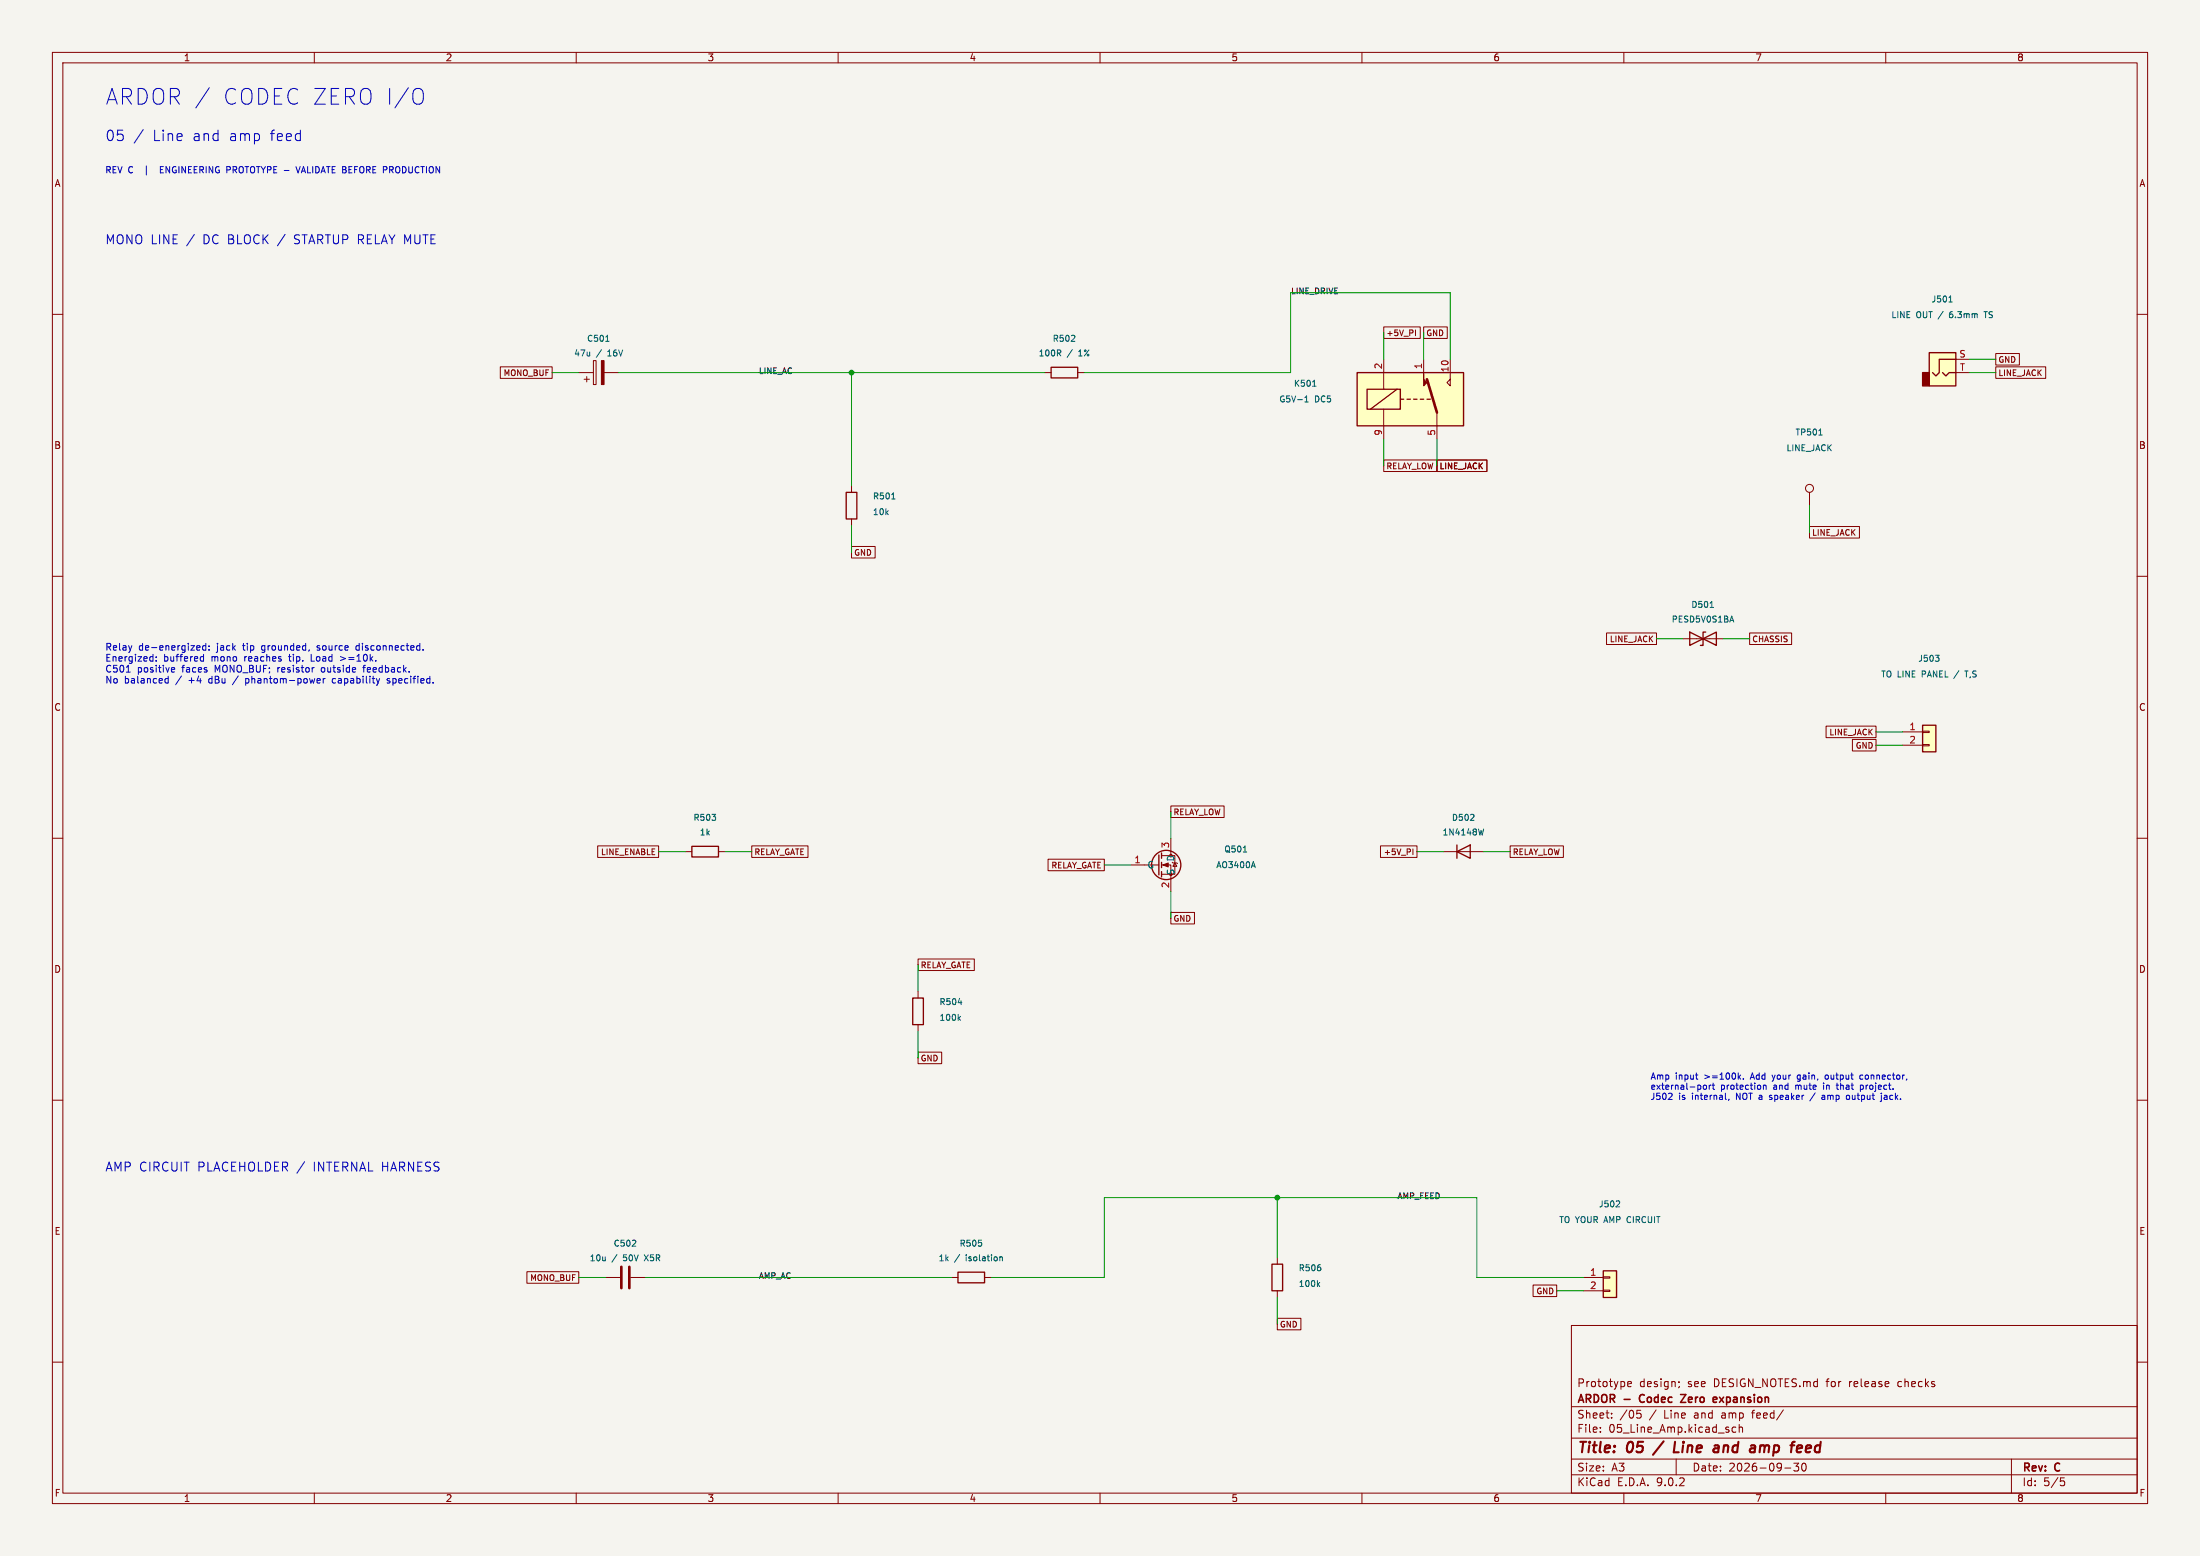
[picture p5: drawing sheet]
(kicad_sch (version 20250114) (generator "eeschema") (paper "A3") (title_block (title "05 / Line and amp feed") (date "2026-09-30") (rev "C") (company "ARDOR - Codec Zero expansion") (comment 1 "Prototype design; see DESIGN_NOTES.md for release checks")) (lib_symbols (symbol "Ardor:AO3400A" (property "Reference" "Q" (at 5.08 1.905 0) (effects (font (size 1.27 1.27)) (justify left))) (property "Value" "AO3400A" (at 5.08 0 0) (effects (font (size 1.27 1.27)) (justify left))) (property "Footprint" "Package_TO_SOT_SMD:SOT-23" (at 5.08 -1.905 0) (effects (font (size 1.27 1.27) (italic yes)) (justify left) (hide yes))) (property "Datasheet" "https://www.aosmd.com/res/data_sheets/AO3400A.pdf" (at 5.08 -3.81 0) (effects (font (size 1.27 1.27)) (justify left) (hide yes))) (property "Description" "30 V N-channel MOSFET; RDS(on) max 48 mOhm at VGS=2.5 V; SOT-23 G1 S2 D3" (at 0 0 0) (effects (font (size 1.27 1.27)) (hide yes))) (property "ki_keywords" "N-Channel Switching MOSFET" (at 0 0 0) (effects (font (size 1.27 1.27)) (hide yes))) (property "ki_fp_filters" "SOT?23*" (at 0 0 0) (effects (font (size 1.27 1.27)) (hide yes))) (symbol "AO3400A_0_1" (polyline (pts (xy 0.254 1.905) (xy 0.254 -1.905)) (stroke (width 0.254) (type default)) (fill (type none))) (polyline (pts (xy 0.254 0) (xy -2.54 0)) (stroke (width 0) (type default)) (fill (type none))) (polyline (pts (xy 0.762 2.286) (xy 0.762 1.27)) (stroke (width 0.254) (type default)) (fill (type none))) (polyline (pts (xy 0.762 0.508) (xy 0.762 -0.508)) (stroke (width 0.254) (type default)) (fill (type none))) (polyline (pts (xy 0.762 -1.27) (xy 0.762 -2.286)) (stroke (width 0.254) (type default)) (fill (type none))) (polyline (pts (xy 0.762 -1.778) (xy 3.302 -1.778) (xy 3.302 1.778) (xy 0.762 1.778)) (stroke (width 0) (type default)) (fill (type none))) (polyline (pts (xy 1.016 0) (xy 2.032 0.381) (xy 2.032 -0.381) (xy 1.016 0)) (stroke (width 0) (type default)) (fill (type outline))) (circle (center 1.651 0) (radius 2.794) (stroke (width 0.254) (type default)) (fill (type none))) (polyline (pts (xy 2.54 2.54) (xy 2.54 1.778)) (stroke (width 0) (type default)) (fill (type none))) (circle (center 2.54 1.778) (radius 0.254) (stroke (width 0) (type default)) (fill (type outline))) (circle (center 2.54 -1.778) (radius 0.254) (stroke (width 0) (type default)) (fill (type outline))) (polyline (pts (xy 2.54 -2.54) (xy 2.54 0) (xy 0.762 0)) (stroke (width 0) (type default)) (fill (type none))) (polyline (pts (xy 2.794 0.508) (xy 2.921 0.381) (xy 3.683 0.381) (xy 3.81 0.254)) (stroke (width 0) (type default)) (fill (type none))) (polyline (pts (xy 3.302 0.381) (xy 2.921 -0.254) (xy 3.683 -0.254) (xy 3.302 0.381)) (stroke (width 0) (type default)) (fill (type none)))) (symbol "AO3400A_1_1" (pin input line (at -5.08 0 0) (length 2.54) (name "G" (effects (font (size 1.27 1.27)))) (number "1" (effects (font (size 1.27 1.27))))) (pin passive line (at 2.54 5.08 270) (length 2.54) (name "D" (effects (font (size 1.27 1.27)))) (number "3" (effects (font (size 1.27 1.27))))) (pin passive line (at 2.54 -5.08 90) (length 2.54) (name "S" (effects (font (size 1.27 1.27)))) (number "2" (effects (font (size 1.27 1.27)))))))(symbol "Ardor:AudioJack2" (exclude_from_sim no) (in_bom yes) (on_board yes) (property "Reference" "J" (at 0 8.89 0) (effects (font (size 1.27 1.27)))) (property "Value" "AudioJack2" (at 0 6.35 0) (effects (font (size 1.27 1.27)))) (property "Footprint" "" (at 0 0 0) (effects (font (size 1.27 1.27)) (hide yes))) (property "Datasheet" "~" (at 0 0 0) (effects (font (size 1.27 1.27)) (hide yes))) (property "Description" "Audio Jack, 2 Poles (Mono / TS)" (at 0 0 0) (effects (font (size 1.27 1.27)) (hide yes))) (property "ki_keywords" "audio jack receptacle mono phone headphone TS connector" (at 0 0 0) (effects (font (size 1.27 1.27)) (hide yes))) (property "ki_fp_filters" "Jack*" (at 0 0 0) (effects (font (size 1.27 1.27)) (hide yes))) (symbol "AudioJack2_0_1" (rectangle (start -3.81 0) (end -2.54 -2.54) (stroke (width 0.254) (type default)) (fill (type outline))) (rectangle (start -2.54 3.81) (end 2.54 -2.54) (stroke (width 0.254) (type default)) (fill (type background))) (polyline (pts (xy 0 0) (xy 0.635 -0.635) (xy 1.27 0) (xy 2.54 0)) (stroke (width 0.254) (type default)) (fill (type none))) (polyline (pts (xy 2.54 2.54) (xy -0.635 2.54) (xy -0.635 0) (xy -1.27 -0.635) (xy -1.905 0)) (stroke (width 0.254) (type default)) (fill (type none)))) (symbol "AudioJack2_1_1" (pin passive line (at 5.08 2.54 180) (length 2.54) (name "~" (effects (font (size 1.27 1.27)))) (number "S" (effects (font (size 1.27 1.27))))) (pin passive line (at 5.08 0 180) (length 2.54) (name "~" (effects (font (size 1.27 1.27)))) (number "T" (effects (font (size 1.27 1.27)))))) (embedded_fonts no))(symbol "Ardor:C" (pin_numbers (hide yes)) (pin_names (offset 0.254)) (exclude_from_sim no) (in_bom yes) (on_board yes) (property "Reference" "C" (at 0.635 2.54 0) (effects (font (size 1.27 1.27)) (justify left))) (property "Value" "C" (at 0.635 -2.54 0) (effects (font (size 1.27 1.27)) (justify left))) (property "Footprint" "" (at 0.9652 -3.81 0) (effects (font (size 1.27 1.27)) (hide yes))) (property "Datasheet" "~" (at 0 0 0) (effects (font (size 1.27 1.27)) (hide yes))) (property "Description" "Unpolarized capacitor" (at 0 0 0) (effects (font (size 1.27 1.27)) (hide yes))) (property "ki_keywords" "cap capacitor" (at 0 0 0) (effects (font (size 1.27 1.27)) (hide yes))) (property "ki_fp_filters" "C_*" (at 0 0 0) (effects (font (size 1.27 1.27)) (hide yes))) (symbol "C_0_1" (polyline (pts (xy -2.032 0.762) (xy 2.032 0.762)) (stroke (width 0.508) (type default)) (fill (type none))) (polyline (pts (xy -2.032 -0.762) (xy 2.032 -0.762)) (stroke (width 0.508) (type default)) (fill (type none)))) (symbol "C_1_1" (pin passive line (at 0 3.81 270) (length 2.794) (name "~" (effects (font (size 1.27 1.27)))) (number "1" (effects (font (size 1.27 1.27))))) (pin passive line (at 0 -3.81 90) (length 2.794) (name "~" (effects (font (size 1.27 1.27)))) (number "2" (effects (font (size 1.27 1.27)))))) (embedded_fonts no))(symbol "Ardor:C_Polarized" (pin_numbers (hide yes)) (pin_names (offset 0.254)) (exclude_from_sim no) (in_bom yes) (on_board yes) (property "Reference" "C" (at 0.635 2.54 0) (effects (font (size 1.27 1.27)) (justify left))) (property "Value" "C_Polarized" (at 0.635 -2.54 0) (effects (font (size 1.27 1.27)) (justify left))) (property "Footprint" "" (at 0.9652 -3.81 0) (effects (font (size 1.27 1.27)) (hide yes))) (property "Datasheet" "~" (at 0 0 0) (effects (font (size 1.27 1.27)) (hide yes))) (property "Description" "Polarized capacitor" (at 0 0 0) (effects (font (size 1.27 1.27)) (hide yes))) (property "ki_keywords" "cap capacitor" (at 0 0 0) (effects (font (size 1.27 1.27)) (hide yes))) (property "ki_fp_filters" "CP_*" (at 0 0 0) (effects (font (size 1.27 1.27)) (hide yes))) (symbol "C_Polarized_0_1" (rectangle (start -2.286 0.508) (end 2.286 1.016) (stroke (width 0) (type default)) (fill (type none))) (polyline (pts (xy -1.778 2.286) (xy -0.762 2.286)) (stroke (width 0) (type default)) (fill (type none))) (polyline (pts (xy -1.27 2.794) (xy -1.27 1.778)) (stroke (width 0) (type default)) (fill (type none))) (rectangle (start 2.286 -0.508) (end -2.286 -1.016) (stroke (width 0) (type default)) (fill (type outline)))) (symbol "C_Polarized_1_1" (pin passive line (at 0 3.81 270) (length 2.794) (name "~" (effects (font (size 1.27 1.27)))) (number "1" (effects (font (size 1.27 1.27))))) (pin passive line (at 0 -3.81 90) (length 2.794) (name "~" (effects (font (size 1.27 1.27)))) (number "2" (effects (font (size 1.27 1.27)))))) (embedded_fonts no))(symbol "Ardor:Conn_01x02" (pin_names (offset 1.016) (hide yes)) (exclude_from_sim no) (in_bom yes) (on_board yes) (property "Reference" "J" (at 0 2.54 0) (effects (font (size 1.27 1.27)))) (property "Value" "Conn_01x02" (at 0 -5.08 0) (effects (font (size 1.27 1.27)))) (property "Footprint" "" (at 0 0 0) (effects (font (size 1.27 1.27)) (hide yes))) (property "Datasheet" "~" (at 0 0 0) (effects (font (size 1.27 1.27)) (hide yes))) (property "Description" "Generic connector, single row, 01x02, script generated (kicad-library-utils/schlib/autogen/connector/)" (at 0 0 0) (effects (font (size 1.27 1.27)) (hide yes))) (property "ki_keywords" "connector" (at 0 0 0) (effects (font (size 1.27 1.27)) (hide yes))) (property "ki_fp_filters" "Connector*:*_1x??_*" (at 0 0 0) (effects (font (size 1.27 1.27)) (hide yes))) (symbol "Conn_01x02_1_1" (rectangle (start -1.27 1.27) (end 1.27 -3.81) (stroke (width 0.254) (type default)) (fill (type background))) (rectangle (start -1.27 0.127) (end 0 -0.127) (stroke (width 0.1524) (type default)) (fill (type none))) (rectangle (start -1.27 -2.413) (end 0 -2.667) (stroke (width 0.1524) (type default)) (fill (type none))) (pin passive line (at -5.08 0 0) (length 3.81) (name "Pin_1" (effects (font (size 1.27 1.27)))) (number "1" (effects (font (size 1.27 1.27))))) (pin passive line (at -5.08 -2.54 0) (length 3.81) (name "Pin_2" (effects (font (size 1.27 1.27)))) (number "2" (effects (font (size 1.27 1.27)))))) (embedded_fonts no))(symbol "Ardor:D" (pin_numbers (hide yes)) (pin_names (offset 1.016) (hide yes)) (exclude_from_sim no) (in_bom yes) (on_board yes) (property "Reference" "D" (at 0 2.54 0) (effects (font (size 1.27 1.27)))) (property "Value" "D" (at 0 -2.54 0) (effects (font (size 1.27 1.27)))) (property "Footprint" "" (at 0 0 0) (effects (font (size 1.27 1.27)) (hide yes))) (property "Datasheet" "~" (at 0 0 0) (effects (font (size 1.27 1.27)) (hide yes))) (property "Description" "Diode" (at 0 0 0) (effects (font (size 1.27 1.27)) (hide yes))) (property "Sim.Device" "D" (at 0 0 0) (effects (font (size 1.27 1.27)) (hide yes))) (property "Sim.Pins" "1=K 2=A" (at 0 0 0) (effects (font (size 1.27 1.27)) (hide yes))) (property "ki_keywords" "diode" (at 0 0 0) (effects (font (size 1.27 1.27)) (hide yes))) (property "ki_fp_filters" "TO-???* *_Diode_* *SingleDiode* D_*" (at 0 0 0) (effects (font (size 1.27 1.27)) (hide yes))) (symbol "D_0_1" (polyline (pts (xy -1.27 1.27) (xy -1.27 -1.27)) (stroke (width 0.254) (type default)) (fill (type none))) (polyline (pts (xy 1.27 1.27) (xy 1.27 -1.27) (xy -1.27 0) (xy 1.27 1.27)) (stroke (width 0.254) (type default)) (fill (type none))) (polyline (pts (xy 1.27 0) (xy -1.27 0)) (stroke (width 0) (type default)) (fill (type none)))) (symbol "D_1_1" (pin passive line (at -3.81 0 0) (length 2.54) (name "K" (effects (font (size 1.27 1.27)))) (number "1" (effects (font (size 1.27 1.27))))) (pin passive line (at 3.81 0 180) (length 2.54) (name "A" (effects (font (size 1.27 1.27)))) (number "2" (effects (font (size 1.27 1.27)))))) (embedded_fonts no))(symbol "Ardor:D_TVS" (pin_numbers (hide yes)) (pin_names (offset 1.016) (hide yes)) (exclude_from_sim no) (in_bom yes) (on_board yes) (property "Reference" "D" (at 0 2.54 0) (effects (font (size 1.27 1.27)))) (property "Value" "D_TVS" (at 0 -2.54 0) (effects (font (size 1.27 1.27)))) (property "Footprint" "" (at 0 0 0) (effects (font (size 1.27 1.27)) (hide yes))) (property "Datasheet" "~" (at 0 0 0) (effects (font (size 1.27 1.27)) (hide yes))) (property "Description" "Bidirectional transient-voltage-suppression diode" (at 0 0 0) (effects (font (size 1.27 1.27)) (hide yes))) (property "ki_keywords" "diode TVS thyrector" (at 0 0 0) (effects (font (size 1.27 1.27)) (hide yes))) (property "ki_fp_filters" "TO-???* *_Diode_* *SingleDiode* D_*" (at 0 0 0) (effects (font (size 1.27 1.27)) (hide yes))) (symbol "D_TVS_0_1" (polyline (pts (xy -2.54 1.27) (xy -2.54 -1.27) (xy 2.54 1.27) (xy 2.54 -1.27) (xy -2.54 1.27)) (stroke (width 0.254) (type default)) (fill (type none))) (polyline (pts (xy 0.508 1.27) (xy 0 1.27) (xy 0 -1.27) (xy -0.508 -1.27)) (stroke (width 0.254) (type default)) (fill (type none))) (polyline (pts (xy 1.27 0) (xy -1.27 0)) (stroke (width 0) (type default)) (fill (type none)))) (symbol "D_TVS_1_1" (pin passive line (at -3.81 0 0) (length 2.54) (name "A1" (effects (font (size 1.27 1.27)))) (number "1" (effects (font (size 1.27 1.27))))) (pin passive line (at 3.81 0 180) (length 2.54) (name "A2" (effects (font (size 1.27 1.27)))) (number "2" (effects (font (size 1.27 1.27)))))) (embedded_fonts no))(symbol "Ardor:G5V-1" (exclude_from_sim no) (in_bom yes) (on_board yes) (property "Reference" "K" (at 11.43 3.81 0) (effects (font (size 1.27 1.27)) (justify left))) (property "Value" "G5V-1" (at 11.43 1.27 0) (effects (font (size 1.27 1.27)) (justify left))) (property "Footprint" "Relay_THT:Relay_SPDT_Omron_G5V-1" (at 28.702 -0.762 0) (effects (font (size 1.27 1.27)) (hide yes))) (property "Datasheet" "http://omronfs.omron.com/en_US/ecb/products/pdf/en-g5v_1.pdf" (at 0 0 0) (effects (font (size 1.27 1.27)) (hide yes))) (property "Description" "Ultra-miniature, Highly Sensitive SPDT Relay for Signal Circuits" (at 0 0 0) (effects (font (size 1.27 1.27)) (hide yes))) (property "ki_keywords" "Single Pole Relay SPDT" (at 0 0 0) (effects (font (size 1.27 1.27)) (hide yes))) (property "ki_fp_filters" "Relay*SPDT*Omron*G5V?1*" (at 0 0 0) (effects (font (size 1.27 1.27)) (hide yes))) (symbol "G5V-1_0_0" (polyline (pts (xy 7.62 5.08) (xy 7.62 2.54) (xy 6.985 3.175) (xy 7.62 3.81)) (stroke (width 0) (type default)) (fill (type none)))) (symbol "G5V-1_0_1" (rectangle (start -10.16 5.08) (end 10.16 -5.08) (stroke (width 0.254) (type default)) (fill (type background))) (rectangle (start -8.255 1.905) (end -1.905 -1.905) (stroke (width 0.254) (type default)) (fill (type none))) (polyline (pts (xy -7.62 -1.905) (xy -2.54 1.905)) (stroke (width 0.254) (type default)) (fill (type none))) (polyline (pts (xy -5.08 5.08) (xy -5.08 1.905)) (stroke (width 0) (type default)) (fill (type none))) (polyline (pts (xy -5.08 -5.08) (xy -5.08 -1.905)) (stroke (width 0) (type default)) (fill (type none))) (polyline (pts (xy -1.905 0) (xy -1.27 0)) (stroke (width 0.254) (type default)) (fill (type none))) (polyline (pts (xy -0.635 0) (xy 0 0)) (stroke (width 0.254) (type default)) (fill (type none))) (polyline (pts (xy 0.635 0) (xy 1.27 0)) (stroke (width 0.254) (type default)) (fill (type none))) (polyline (pts (xy 1.905 0) (xy 2.54 0)) (stroke (width 0.254) (type default)) (fill (type none))) (polyline (pts (xy 2.54 5.08) (xy 2.54 2.54) (xy 3.175 3.175) (xy 2.54 3.81)) (stroke (width 0) (type default)) (fill (type outline))) (polyline (pts (xy 3.175 0) (xy 3.81 0)) (stroke (width 0.254) (type default)) (fill (type none))) (polyline (pts (xy 5.08 -2.54) (xy 3.175 3.81)) (stroke (width 0.508) (type default)) (fill (type none))) (polyline (pts (xy 5.08 -2.54) (xy 5.08 -5.08)) (stroke (width 0) (type default)) (fill (type none)))) (symbol "G5V-1_1_1" (pin passive line (at -5.08 7.62 270) (length 2.54) (name "~" (effects (font (size 1.27 1.27)))) (number "2" (effects (font (size 1.27 1.27))))) (pin passive line (at -5.08 -7.62 90) (length 2.54) (name "~" (effects (font (size 1.27 1.27)))) (number "9" (effects (font (size 1.27 1.27))))) (pin passive line (at 2.54 7.62 270) (length 2.54) (name "~" (effects (font (size 1.27 1.27)))) (number "1" (effects (font (size 1.27 1.27))))) (pin passive line (at 5.08 -7.62 90) (length 2.54) (name "~" (effects (font (size 1.27 1.27)))) (number "5" (effects (font (size 1.27 1.27))))) (pin passive line (at 5.08 -7.62 90) (length 2.54) (hide yes) (name "~" (effects (font (size 1.27 1.27)))) (number "6" (effects (font (size 1.27 1.27))))) (pin passive line (at 7.62 7.62 270) (length 2.54) (name "~" (effects (font (size 1.27 1.27)))) (number "10" (effects (font (size 1.27 1.27)))))) (embedded_fonts no))(symbol "Ardor:R" (pin_numbers (hide yes)) (pin_names (offset 0)) (exclude_from_sim no) (in_bom yes) (on_board yes) (property "Reference" "R" (at 2.032 0 90) (effects (font (size 1.27 1.27)))) (property "Value" "R" (at 0 0 90) (effects (font (size 1.27 1.27)))) (property "Footprint" "" (at -1.778 0 90) (effects (font (size 1.27 1.27)) (hide yes))) (property "Datasheet" "~" (at 0 0 0) (effects (font (size 1.27 1.27)) (hide yes))) (property "Description" "Resistor" (at 0 0 0) (effects (font (size 1.27 1.27)) (hide yes))) (property "ki_keywords" "R res resistor" (at 0 0 0) (effects (font (size 1.27 1.27)) (hide yes))) (property "ki_fp_filters" "R_*" (at 0 0 0) (effects (font (size 1.27 1.27)) (hide yes))) (symbol "R_0_1" (rectangle (start -1.016 -2.54) (end 1.016 2.54) (stroke (width 0.254) (type default)) (fill (type none)))) (symbol "R_1_1" (pin passive line (at 0 3.81 270) (length 1.27) (name "~" (effects (font (size 1.27 1.27)))) (number "1" (effects (font (size 1.27 1.27))))) (pin passive line (at 0 -3.81 90) (length 1.27) (name "~" (effects (font (size 1.27 1.27)))) (number "2" (effects (font (size 1.27 1.27)))))) (embedded_fonts no))(symbol "Ardor:TestPoint" (pin_numbers (hide yes)) (pin_names (offset 0.762) (hide yes)) (exclude_from_sim no) (in_bom yes) (on_board yes) (property "Reference" "TP" (at 0 6.858 0) (effects (font (size 1.27 1.27)))) (property "Value" "TestPoint" (at 0 5.08 0) (effects (font (size 1.27 1.27)))) (property "Footprint" "" (at 5.08 0 0) (effects (font (size 1.27 1.27)) (hide yes))) (property "Datasheet" "~" (at 5.08 0 0) (effects (font (size 1.27 1.27)) (hide yes))) (property "Description" "test point" (at 0 0 0) (effects (font (size 1.27 1.27)) (hide yes))) (property "ki_keywords" "test point tp" (at 0 0 0) (effects (font (size 1.27 1.27)) (hide yes))) (property "ki_fp_filters" "Pin* Test*" (at 0 0 0) (effects (font (size 1.27 1.27)) (hide yes))) (symbol "TestPoint_0_1" (circle (center 0 3.302) (radius 0.762) (stroke (width 0) (type default)) (fill (type none)))) (symbol "TestPoint_1_1" (pin passive line (at 0 0 90) (length 2.54) (name "1" (effects (font (size 1.27 1.27)))) (number "1" (effects (font (size 1.27 1.27)))))) (embedded_fonts no)))(text "ARDOR / CODEC ZERO I/O" (at 20 17 0) (effects (font (size 3 3)) (justify left top)))(text "05 / Line and amp feed" (at 20 25 0) (effects (font (size 2 2)) (justify left top)))(text "REV C  |  ENGINEERING PROTOTYPE - VALIDATE BEFORE PRODUCTION" (at 20 32 0) (effects (font (size 1.2 1.2)) (justify left top)))(text "MONO LINE / DC BLOCK / STARTUP RELAY MUTE" (at 20 45 0) (effects (font (size 1.7 1.7)) (justify left top)))(symbol (lib_id "Ardor:C_Polarized") (at 114.3 71.12 90) (unit 1) (in_bom yes) (on_board yes) (dnp no) (property "Reference" "C501" (at 114.3 64.62 90) (effects (font (size 1.15 1.15))))(property "Value" "47u / 16V" (at 114.3 67.42 90) (effects (font (size 1.15 1.15))))(property "Footprint" "Ardor_Capacitor:CP_Elec_Panasonic_FK_D6.3_H5.8" (at 114.3 71.12 90) (effects (font (size 1.15 1.15)) (hide yes)))(property "Datasheet" "https://industrial.panasonic.com/cdbs/www-data/pdf/RDE0000/ABA0000C1181.pdf" (at 114.3 71.12 90) (effects (font (size 1.15 1.15)) (hide yes)))(property "MPN" "Panasonic EEEFK1C470P" (at 114.3 71.12 90) (effects (font (size 1.15 1.15)) (hide yes)))(property "JLCPCB Part #" "C336261" (at 114.3 71.12 90) (effects (font (size 1.15 1.15)) (hide yes))) (pin "1")(pin "2"))(global_label "MONO_BUF" (shape passive) (at 105.41 71.12 180) (effects (font (size 1.1 1.1)) (justify right)) (property "Intersheetrefs" "${INTERSHEET_REFS}" (at 105.41 71.12 180) (effects (font (size 1 1)) (hide yes))))(symbol (lib_id "Ardor:R") (at 162.56 96.52 0) (unit 1) (in_bom yes) (on_board yes) (dnp no) (property "Reference" "R501" (at 166.56 94.72 0) (effects (font (size 1.15 1.15)) (justify left)))(property "Value" "10k" (at 166.56 97.72 0) (effects (font (size 1.15 1.15)) (justify left)))(property "Footprint" "Resistor_SMD:R_0603_1608Metric" (at 162.56 96.52 0) (effects (font (size 1.15 1.15)) (hide yes)))(property "Datasheet" "https://www.lcsc.com/datasheet/lcsc_datasheet_2206010045_UNI-ROYAL-Uniroyal-Elec-0603WAF1002T5E_C25804.pdf" (at 162.56 96.52 0) (effects (font (size 1.15 1.15)) (hide yes)))(property "MPN" "UNI-ROYAL 0603WAF1002T5E" (at 162.56 96.52 0) (effects (font (size 1.15 1.15)) (hide yes)))(property "JLCPCB Part #" "C25804" (at 162.56 96.52 0) (effects (font (size 1.15 1.15)) (hide yes))) (pin "1")(pin "2"))(global_label "GND" (shape passive) (at 162.56 105.41 0) (effects (font (size 1.1 1.1)) (justify left)) (property "Intersheetrefs" "${INTERSHEET_REFS}" (at 162.56 105.41 0) (effects (font (size 1 1)) (hide yes))))(symbol (lib_id "Ardor:R") (at 203.2 71.12 90) (unit 1) (in_bom yes) (on_board yes) (dnp no) (property "Reference" "R502" (at 203.2 64.62 90) (effects (font (size 1.15 1.15))))(property "Value" "100R / 1%" (at 203.2 67.42 90) (effects (font (size 1.15 1.15))))(property "Footprint" "Resistor_SMD:R_0603_1608Metric" (at 203.2 71.12 90) (effects (font (size 1.15 1.15)) (hide yes)))(property "Datasheet" "https://www.lcsc.com/datasheet/lcsc_datasheet_2411221126_UNI-ROYAL-Uniroyal-Elec-0603WAF1000T5E_C22775.pdf" (at 203.2 71.12 90) (effects (font (size 1.15 1.15)) (hide yes)))(property "MPN" "UNI-ROYAL 0603WAF1000T5E" (at 203.2 71.12 90) (effects (font (size 1.15 1.15)) (hide yes)))(property "JLCPCB Part #" "C22775" (at 203.2 71.12 90) (effects (font (size 1.15 1.15)) (hide yes))) (pin "1")(pin "2"))(symbol (lib_id "Ardor:G5V-1") (at 269.24 76.2 0) (unit 1) (in_bom yes) (on_board yes) (dnp no) (property "Reference" "K501" (at 249.24 73.2 0) (effects (font (size 1.15 1.15))))(property "Value" "G5V-1 DC5" (at 249.24 76.2 0) (effects (font (size 1.15 1.15))))(property "Footprint" "Relay_THT:Relay_SPDT_Omron_G5V-1" (at 269.24 76.2 0) (effects (font (size 1.15 1.15)) (hide yes)))(property "Datasheet" "" (at 269.24 76.2 0) (effects (font (size 1.15 1.15)) (hide yes)))(property "MPN" "Omron G5V-1 DC5" (at 269.24 76.2 0) (effects (font (size 1.15 1.15)) (hide yes)))(property "JLCPCB Part #" "" (at 269.24 76.2 0) (effects (font (size 1.15 1.15)) (hide yes))) (pin "2")(pin "9")(pin "1")(pin "5")(pin "6")(pin "10"))(global_label "+5V_PI" (shape passive) (at 264.16 63.5 0) (effects (font (size 1.1 1.1)) (justify left)) (property "Intersheetrefs" "${INTERSHEET_REFS}" (at 264.16 63.5 0) (effects (font (size 1 1)) (hide yes))))(global_label "RELAY_LOW" (shape passive) (at 264.16 88.9 0) (effects (font (size 1.1 1.1)) (justify left)) (property "Intersheetrefs" "${INTERSHEET_REFS}" (at 264.16 88.9 0) (effects (font (size 1 1)) (hide yes))))(global_label "LINE_JACK" (shape passive) (at 274.32 88.9 0) (effects (font (size 1.1 1.1)) (justify left)) (property "Intersheetrefs" "${INTERSHEET_REFS}" (at 274.32 88.9 0) (effects (font (size 1 1)) (hide yes))))(global_label "LINE_JACK" (shape passive) (at 274.32 88.9 0) (effects (font (size 1.1 1.1)) (justify left)) (property "Intersheetrefs" "${INTERSHEET_REFS}" (at 274.32 88.9 0) (effects (font (size 1 1)) (hide yes))))(global_label "GND" (shape passive) (at 271.78 63.5 0) (effects (font (size 1.1 1.1)) (justify left)) (property "Intersheetrefs" "${INTERSHEET_REFS}" (at 271.78 63.5 0) (effects (font (size 1 1)) (hide yes))))(symbol (lib_id "Ardor:AudioJack2") (at 370.84 71.12 0) (unit 1) (in_bom yes) (on_board no) (dnp no) (property "Reference" "J501" (at 370.84 57.120000000000005 0) (effects (font (size 1.15 1.15))))(property "Value" "LINE OUT / 6.3mm TS" (at 370.84 60.120000000000005 0) (effects (font (size 1.15 1.15))))(property "Footprint" "" (at 370.84 71.12 0) (effects (font (size 1.15 1.15)) (hide yes)))(property "Datasheet" "" (at 370.84 71.12 0) (effects (font (size 1.15 1.15)) (hide yes)))(property "MPN" "" (at 370.84 71.12 0) (effects (font (size 1.15 1.15)) (hide yes)))(property "JLCPCB Part #" "" (at 370.84 71.12 0) (effects (font (size 1.15 1.15)) (hide yes))) (pin "S")(pin "T"))(global_label "LINE_JACK" (shape passive) (at 381.0 71.12 0) (effects (font (size 1.1 1.1)) (justify left)) (property "Intersheetrefs" "${INTERSHEET_REFS}" (at 381.0 71.12 0) (effects (font (size 1 1)) (hide yes))))(global_label "GND" (shape passive) (at 381.0 68.58 0) (effects (font (size 1.1 1.1)) (justify left)) (property "Intersheetrefs" "${INTERSHEET_REFS}" (at 381.0 68.58 0) (effects (font (size 1 1)) (hide yes))))(symbol (lib_id "Ardor:D_TVS") (at 325.12 121.92 0) (unit 1) (in_bom yes) (on_board yes) (dnp no) (property "Reference" "D501" (at 325.12 115.42 0) (effects (font (size 1.15 1.15))))(property "Value" "PESD5V0S1BA" (at 325.12 118.22 0) (effects (font (size 1.15 1.15))))(property "Footprint" "Diode_SMD:D_SOD-323" (at 325.12 121.92 0) (effects (font (size 1.15 1.15)) (hide yes)))(property "Datasheet" "https://assets.nexperia.com/documents/data-sheet/PESD5V0S1BA.pdf" (at 325.12 121.92 0) (effects (font (size 1.15 1.15)) (hide yes)))(property "MPN" "Nexperia PESD5V0S1BA,115" (at 325.12 121.92 0) (effects (font (size 1.15 1.15)) (hide yes)))(property "JLCPCB Part #" "C19224" (at 325.12 121.92 0) (effects (font (size 1.15 1.15)) (hide yes))) (pin "1")(pin "2"))(global_label "LINE_JACK" (shape passive) (at 316.23 121.92 180) (effects (font (size 1.1 1.1)) (justify right)) (property "Intersheetrefs" "${INTERSHEET_REFS}" (at 316.23 121.92 180) (effects (font (size 1 1)) (hide yes))))(global_label "CHASSIS" (shape passive) (at 334.01 121.92 0) (effects (font (size 1.1 1.1)) (justify left)) (property "Intersheetrefs" "${INTERSHEET_REFS}" (at 334.01 121.92 0) (effects (font (size 1 1)) (hide yes))))(text "Relay de-energized: jack tip grounded, source disconnected.\nEnergized: buffered mono reaches tip. Load >=10k.\nC501 positive faces MONO_BUF; resistor outside feedback.\nNo balanced / +4 dBu / phantom-power capability specified." (at 20 123 0) (effects (font (size 1.3 1.3)) (justify left top)))(symbol (lib_id "Ardor:AO3400A") (at 220.98 165.1 0) (unit 1) (in_bom yes) (on_board yes) (dnp no) (property "Reference" "Q501" (at 235.98 162.1 0) (effects (font (size 1.15 1.15))))(property "Value" "AO3400A" (at 235.98 165.1 0) (effects (font (size 1.15 1.15))))(property "Footprint" "Package_TO_SOT_SMD:SOT-23" (at 220.98 165.1 0) (effects (font (size 1.15 1.15)) (hide yes)))(property "Datasheet" "https://www.aosmd.com/res/data_sheets/AO3400A.pdf" (at 220.98 165.1 0) (effects (font (size 1.15 1.15)) (hide yes)))(property "MPN" "Alpha & Omega AO3400A" (at 220.98 165.1 0) (effects (font (size 1.15 1.15)) (hide yes)))(property "JLCPCB Part #" "C20917" (at 220.98 165.1 0) (effects (font (size 1.15 1.15)) (hide yes))) (pin "1")(pin "3")(pin "2"))(global_label "RELAY_GATE" (shape passive) (at 210.82 165.1 180) (effects (font (size 1.1 1.1)) (justify right)) (property "Intersheetrefs" "${INTERSHEET_REFS}" (at 210.82 165.1 180) (effects (font (size 1 1)) (hide yes))))(global_label "GND" (shape passive) (at 223.52 175.26 0) (effects (font (size 1.1 1.1)) (justify left)) (property "Intersheetrefs" "${INTERSHEET_REFS}" (at 223.52 175.26 0) (effects (font (size 1 1)) (hide yes))))(global_label "RELAY_LOW" (shape passive) (at 223.52 154.94 0) (effects (font (size 1.1 1.1)) (justify left)) (property "Intersheetrefs" "${INTERSHEET_REFS}" (at 223.52 154.94 0) (effects (font (size 1 1)) (hide yes))))(symbol (lib_id "Ardor:R") (at 134.62 162.56 90) (unit 1) (in_bom yes) (on_board yes) (dnp no) (property "Reference" "R503" (at 134.62 156.06 90) (effects (font (size 1.15 1.15))))(property "Value" "1k" (at 134.62 158.86 90) (effects (font (size 1.15 1.15))))(property "Footprint" "Resistor_SMD:R_0603_1608Metric" (at 134.62 162.56 90) (effects (font (size 1.15 1.15)) (hide yes)))(property "Datasheet" "https://www.lcsc.com/datasheet/lcsc_datasheet_2206010130_UNI-ROYAL-Uniroyal-Elec-0603WAF1001T5E_C21190.pdf" (at 134.62 162.56 90) (effects (font (size 1.15 1.15)) (hide yes)))(property "MPN" "UNI-ROYAL 0603WAF1001T5E" (at 134.62 162.56 90) (effects (font (size 1.15 1.15)) (hide yes)))(property "JLCPCB Part #" "C21190" (at 134.62 162.56 90) (effects (font (size 1.15 1.15)) (hide yes))) (pin "1")(pin "2"))(global_label "LINE_ENABLE" (shape passive) (at 125.73 162.56 180) (effects (font (size 1.1 1.1)) (justify right)) (property "Intersheetrefs" "${INTERSHEET_REFS}" (at 125.73 162.56 180) (effects (font (size 1 1)) (hide yes))))(global_label "RELAY_GATE" (shape passive) (at 143.51 162.56 0) (effects (font (size 1.1 1.1)) (justify left)) (property "Intersheetrefs" "${INTERSHEET_REFS}" (at 143.51 162.56 0) (effects (font (size 1 1)) (hide yes))))(symbol (lib_id "Ardor:R") (at 175.26 193.04 0) (unit 1) (in_bom yes) (on_board yes) (dnp no) (property "Reference" "R504" (at 179.26 191.23999999999998 0) (effects (font (size 1.15 1.15)) (justify left)))(property "Value" "100k" (at 179.26 194.23999999999998 0) (effects (font (size 1.15 1.15)) (justify left)))(property "Footprint" "Resistor_SMD:R_0603_1608Metric" (at 175.26 193.04 0) (effects (font (size 1.15 1.15)) (hide yes)))(property "Datasheet" "https://www.lcsc.com/datasheet/lcsc_datasheet_2206010045_UNI-ROYAL-Uniroyal-Elec-0603WAF1003T5E_C25803.pdf" (at 175.26 193.04 0) (effects (font (size 1.15 1.15)) (hide yes)))(property "MPN" "UNI-ROYAL 0603WAF1003T5E" (at 175.26 193.04 0) (effects (font (size 1.15 1.15)) (hide yes)))(property "JLCPCB Part #" "C25803" (at 175.26 193.04 0) (effects (font (size 1.15 1.15)) (hide yes))) (pin "1")(pin "2"))(global_label "RELAY_GATE" (shape passive) (at 175.26 184.15 0) (effects (font (size 1.1 1.1)) (justify left)) (property "Intersheetrefs" "${INTERSHEET_REFS}" (at 175.26 184.15 0) (effects (font (size 1 1)) (hide yes))))(global_label "GND" (shape passive) (at 175.26 201.93 0) (effects (font (size 1.1 1.1)) (justify left)) (property "Intersheetrefs" "${INTERSHEET_REFS}" (at 175.26 201.93 0) (effects (font (size 1 1)) (hide yes))))(symbol (lib_id "Ardor:D") (at 279.4 162.56 0) (unit 1) (in_bom yes) (on_board yes) (dnp no) (property "Reference" "D502" (at 279.4 156.06 0) (effects (font (size 1.15 1.15))))(property "Value" "1N4148W" (at 279.4 158.86 0) (effects (font (size 1.15 1.15))))(property "Footprint" "Diode_SMD:D_SOD-123" (at 279.4 162.56 0) (effects (font (size 1.15 1.15)) (hide yes)))(property "Datasheet" "https://www.lcsc.com/datasheet/lcsc_datasheet_1811061725_ST-Semtech-1N4148W_C81598.pdf" (at 279.4 162.56 0) (effects (font (size 1.15 1.15)) (hide yes)))(property "MPN" "ST(Semtech) 1N4148W" (at 279.4 162.56 0) (effects (font (size 1.15 1.15)) (hide yes)))(property "JLCPCB Part #" "C81598" (at 279.4 162.56 0) (effects (font (size 1.15 1.15)) (hide yes))) (pin "1")(pin "2"))(global_label "+5V_PI" (shape passive) (at 270.51 162.56 180) (effects (font (size 1.1 1.1)) (justify right)) (property "Intersheetrefs" "${INTERSHEET_REFS}" (at 270.51 162.56 180) (effects (font (size 1 1)) (hide yes))))(global_label "RELAY_LOW" (shape passive) (at 288.29 162.56 0) (effects (font (size 1.1 1.1)) (justify left)) (property "Intersheetrefs" "${INTERSHEET_REFS}" (at 288.29 162.56 0) (effects (font (size 1 1)) (hide yes))))(text "AMP CIRCUIT PLACEHOLDER / INTERNAL HARNESS" (at 20 222 0) (effects (font (size 1.7 1.7)) (justify left top)))(symbol (lib_id "Ardor:C") (at 119.38 243.84 90) (unit 1) (in_bom yes) (on_board yes) (dnp no) (property "Reference" "C502" (at 119.38 237.34 90) (effects (font (size 1.15 1.15))))(property "Value" "10u / 50V X5R" (at 119.38 240.14000000000001 90) (effects (font (size 1.15 1.15))))(property "Footprint" "Capacitor_SMD:C_1206_3216Metric" (at 119.38 243.84 90) (effects (font (size 1.15 1.15)) (hide yes)))(property "Datasheet" "https://www.lcsc.com/datasheet/lcsc_datasheet_2304140030_Samsung-Electro-Mechanics-CL31A106KBHNNNE_C13585.pdf" (at 119.38 243.84 90) (effects (font (size 1.15 1.15)) (hide yes)))(property "MPN" "Samsung Electro-Mechanics CL31A106KBHNNNE" (at 119.38 243.84 90) (effects (font (size 1.15 1.15)) (hide yes)))(property "JLCPCB Part #" "C13585" (at 119.38 243.84 90) (effects (font (size 1.15 1.15)) (hide yes))) (pin "1")(pin "2"))(global_label "MONO_BUF" (shape passive) (at 110.49 243.84 180) (effects (font (size 1.1 1.1)) (justify right)) (property "Intersheetrefs" "${INTERSHEET_REFS}" (at 110.49 243.84 180) (effects (font (size 1 1)) (hide yes))))(symbol (lib_id "Ardor:R") (at 185.42 243.84 90) (unit 1) (in_bom yes) (on_board yes) (dnp no) (property "Reference" "R505" (at 185.42 237.34 90) (effects (font (size 1.15 1.15))))(property "Value" "1k / isolation" (at 185.42 240.14000000000001 90) (effects (font (size 1.15 1.15))))(property "Footprint" "Resistor_SMD:R_0603_1608Metric" (at 185.42 243.84 90) (effects (font (size 1.15 1.15)) (hide yes)))(property "Datasheet" "https://www.lcsc.com/datasheet/lcsc_datasheet_2206010130_UNI-ROYAL-Uniroyal-Elec-0603WAF1001T5E_C21190.pdf" (at 185.42 243.84 90) (effects (font (size 1.15 1.15)) (hide yes)))(property "MPN" "UNI-ROYAL 0603WAF1001T5E" (at 185.42 243.84 90) (effects (font (size 1.15 1.15)) (hide yes)))(property "JLCPCB Part #" "C21190" (at 185.42 243.84 90) (effects (font (size 1.15 1.15)) (hide yes))) (pin "1")(pin "2"))(symbol (lib_id "Ardor:R") (at 243.84 243.84 0) (unit 1) (in_bom yes) (on_board yes) (dnp no) (property "Reference" "R506" (at 247.84 242.04 0) (effects (font (size 1.15 1.15)) (justify left)))(property "Value" "100k" (at 247.84 245.04 0) (effects (font (size 1.15 1.15)) (justify left)))(property "Footprint" "Resistor_SMD:R_0603_1608Metric" (at 243.84 243.84 0) (effects (font (size 1.15 1.15)) (hide yes)))(property "Datasheet" "https://www.lcsc.com/datasheet/lcsc_datasheet_2206010045_UNI-ROYAL-Uniroyal-Elec-0603WAF1003T5E_C25803.pdf" (at 243.84 243.84 0) (effects (font (size 1.15 1.15)) (hide yes)))(property "MPN" "UNI-ROYAL 0603WAF1003T5E" (at 243.84 243.84 0) (effects (font (size 1.15 1.15)) (hide yes)))(property "JLCPCB Part #" "C25803" (at 243.84 243.84 0) (effects (font (size 1.15 1.15)) (hide yes))) (pin "1")(pin "2"))(global_label "GND" (shape passive) (at 243.84 252.73 0) (effects (font (size 1.1 1.1)) (justify left)) (property "Intersheetrefs" "${INTERSHEET_REFS}" (at 243.84 252.73 0) (effects (font (size 1 1)) (hide yes))))(symbol (lib_id "Ardor:Conn_01x02") (at 307.34 243.84 0) (unit 1) (in_bom yes) (on_board yes) (dnp no) (property "Reference" "J502" (at 307.34 229.84 0) (effects (font (size 1.15 1.15))))(property "Value" "TO YOUR AMP CIRCUIT" (at 307.34 232.84 0) (effects (font (size 1.15 1.15))))(property "Footprint" "Connector_PinHeader_2.54mm:PinHeader_1x02_P2.54mm_Vertical" (at 307.34 243.84 0) (effects (font (size 1.15 1.15)) (hide yes)))(property "Datasheet" "" (at 307.34 243.84 0) (effects (font (size 1.15 1.15)) (hide yes)))(property "MPN" "" (at 307.34 243.84 0) (effects (font (size 1.15 1.15)) (hide yes)))(property "JLCPCB Part #" "" (at 307.34 243.84 0) (effects (font (size 1.15 1.15)) (hide yes))) (pin "1")(pin "2"))(global_label "GND" (shape passive) (at 297.18 246.38 180) (effects (font (size 1.1 1.1)) (justify right)) (property "Intersheetrefs" "${INTERSHEET_REFS}" (at 297.18 246.38 180) (effects (font (size 1 1)) (hide yes))))(text "Amp input >=100k. Add your gain, output connector,\nexternal-port protection and mute in that project.\nJ502 is internal, NOT a speaker / amp output jack." (at 315 205 0) (effects (font (size 1.2 1.2)) (justify left top)))(symbol (lib_id "Ardor:Conn_01x02") (at 368.3 139.7 0) (unit 1) (in_bom yes) (on_board yes) (dnp no) (property "Reference" "J503" (at 368.3 125.69999999999999 0) (effects (font (size 1.15 1.15))))(property "Value" "TO LINE PANEL / T,S" (at 368.3 128.7 0) (effects (font (size 1.15 1.15))))(property "Footprint" "Connector_PinHeader_2.54mm:PinHeader_1x02_P2.54mm_Vertical" (at 368.3 139.7 0) (effects (font (size 1.15 1.15)) (hide yes)))(property "Datasheet" "" (at 368.3 139.7 0) (effects (font (size 1.15 1.15)) (hide yes)))(property "MPN" "" (at 368.3 139.7 0) (effects (font (size 1.15 1.15)) (hide yes)))(property "JLCPCB Part #" "" (at 368.3 139.7 0) (effects (font (size 1.15 1.15)) (hide yes))) (pin "1")(pin "2"))(global_label "LINE_JACK" (shape passive) (at 358.14 139.7 180) (effects (font (size 1.1 1.1)) (justify right)) (property "Intersheetrefs" "${INTERSHEET_REFS}" (at 358.14 139.7 180) (effects (font (size 1 1)) (hide yes))))(global_label "GND" (shape passive) (at 358.14 142.24 180) (effects (font (size 1.1 1.1)) (justify right)) (property "Intersheetrefs" "${INTERSHEET_REFS}" (at 358.14 142.24 180) (effects (font (size 1 1)) (hide yes))))(symbol (lib_id "Ardor:TestPoint") (at 345.44 96.52 0) (unit 1) (in_bom yes) (on_board yes) (dnp no) (property "Reference" "TP501" (at 345.44 82.52 0) (effects (font (size 1.15 1.15))))(property "Value" "LINE_JACK" (at 345.44 85.52 0) (effects (font (size 1.15 1.15))))(property "Footprint" "TestPoint:TestPoint_Pad_D1.5mm" (at 345.44 96.52 0) (effects (font (size 1.15 1.15)) (hide yes)))(property "Datasheet" "" (at 345.44 96.52 0) (effects (font (size 1.15 1.15)) (hide yes)))(property "MPN" "" (at 345.44 96.52 0) (effects (font (size 1.15 1.15)) (hide yes)))(property "JLCPCB Part #" "" (at 345.44 96.52 0) (effects (font (size 1.15 1.15)) (hide yes))) (pin "1"))(global_label "LINE_JACK" (shape passive) (at 345.44 101.6 0) (effects (font (size 1.1 1.1)) (justify left)) (property "Intersheetrefs" "${INTERSHEET_REFS}" (at 345.44 101.6 0) (effects (font (size 1 1)) (hide yes))))(label "LINE_AC" (at 144.78 71.12 0) (effects (font (size 1.1 1.1)) (justify left)))(label "AMP_AC" (at 144.78 243.84 0) (effects (font (size 1.1 1.1)) (justify left)))(junction (at 162.56 71.12) (diameter 0) (color 0 0 0 0))(label "LINE_DRIVE" (at 246.38 55.88 0) (effects (font (size 1.1 1.1)) (justify left)))(junction (at 243.84 228.6) (diameter 0) (color 0 0 0 0))(label "AMP_FEED" (at 266.7 228.6 0) (effects (font (size 1.1 1.1)) (justify left)))(wire (pts (xy 105.41 71.12) (xy 110.49 71.12)) (stroke (width 0) (type default)))(wire (pts (xy 162.56 100.33) (xy 162.56 105.41)) (stroke (width 0) (type default)))(wire (pts (xy 264.16 63.5) (xy 264.16 68.58)) (stroke (width 0) (type default)))(wire (pts (xy 264.16 83.82) (xy 264.16 88.9)) (stroke (width 0) (type default)))(wire (pts (xy 274.32 83.82) (xy 274.32 88.9)) (stroke (width 0) (type default)))(wire (pts (xy 271.78 63.5) (xy 271.78 68.58)) (stroke (width 0) (type default)))(wire (pts (xy 375.92 71.12) (xy 381.0 71.12)) (stroke (width 0) (type default)))(wire (pts (xy 375.92 68.58) (xy 381.0 68.58)) (stroke (width 0) (type default)))(wire (pts (xy 316.23 121.92) (xy 321.31 121.92)) (stroke (width 0) (type default)))(wire (pts (xy 328.93 121.92) (xy 334.01 121.92)) (stroke (width 0) (type default)))(wire (pts (xy 210.82 165.1) (xy 215.9 165.1)) (stroke (width 0) (type default)))(wire (pts (xy 223.52 170.18) (xy 223.52 175.26)) (stroke (width 0) (type default)))(wire (pts (xy 223.52 154.94) (xy 223.52 160.02)) (stroke (width 0) (type default)))(wire (pts (xy 125.73 162.56) (xy 130.81 162.56)) (stroke (width 0) (type default)))(wire (pts (xy 138.43 162.56) (xy 143.51 162.56)) (stroke (width 0) (type default)))(wire (pts (xy 175.26 184.15) (xy 175.26 189.23)) (stroke (width 0) (type default)))(wire (pts (xy 175.26 196.85) (xy 175.26 201.93)) (stroke (width 0) (type default)))(wire (pts (xy 270.51 162.56) (xy 275.59 162.56)) (stroke (width 0) (type default)))(wire (pts (xy 283.21 162.56) (xy 288.29 162.56)) (stroke (width 0) (type default)))(wire (pts (xy 110.49 243.84) (xy 115.57 243.84)) (stroke (width 0) (type default)))(wire (pts (xy 243.84 247.65) (xy 243.84 252.73)) (stroke (width 0) (type default)))(wire (pts (xy 297.18 246.38) (xy 302.26 246.38)) (stroke (width 0) (type default)))(wire (pts (xy 358.14 139.7) (xy 363.22 139.7)) (stroke (width 0) (type default)))(wire (pts (xy 358.14 142.24) (xy 363.22 142.24)) (stroke (width 0) (type default)))(wire (pts (xy 345.44 96.52) (xy 345.44 101.6)) (stroke (width 0) (type default)))(wire (pts (xy 118.11 71.12) (xy 144.78 71.12)) (stroke (width 0) (type default)))(wire (pts (xy 144.78 71.12) (xy 162.56 71.12)) (stroke (width 0) (type default)))(wire (pts (xy 162.56 71.12) (xy 199.39 71.12)) (stroke (width 0) (type default)))(wire (pts (xy 123.19 243.84) (xy 144.78 243.84)) (stroke (width 0) (type default)))(wire (pts (xy 144.78 243.84) (xy 181.61 243.84)) (stroke (width 0) (type default)))(wire (pts (xy 162.56 71.12) (xy 162.56 92.71)) (stroke (width 0) (type default)))(wire (pts (xy 207.01 71.12) (xy 246.38 71.12)) (stroke (width 0) (type default)))(wire (pts (xy 246.38 55.88) (xy 246.38 71.12)) (stroke (width 0) (type default)))(wire (pts (xy 246.38 55.88) (xy 276.86 55.88)) (stroke (width 0) (type default)))(wire (pts (xy 276.86 55.88) (xy 276.86 68.58)) (stroke (width 0) (type default)))(wire (pts (xy 189.23 243.84) (xy 210.82 243.84)) (stroke (width 0) (type default)))(wire (pts (xy 210.82 228.6) (xy 210.82 243.84)) (stroke (width 0) (type default)))(wire (pts (xy 210.82 228.6) (xy 243.84 228.6)) (stroke (width 0) (type default)))(wire (pts (xy 243.84 228.6) (xy 266.7 228.6)) (stroke (width 0) (type default)))(wire (pts (xy 266.7 228.6) (xy 281.94 228.6)) (stroke (width 0) (type default)))(wire (pts (xy 281.94 228.6) (xy 281.94 243.84)) (stroke (width 0) (type default)))(wire (pts (xy 281.94 243.84) (xy 302.26 243.84)) (stroke (width 0) (type default)))(wire (pts (xy 243.84 228.6) (xy 243.84 240.03)) (stroke (width 0) (type default))))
